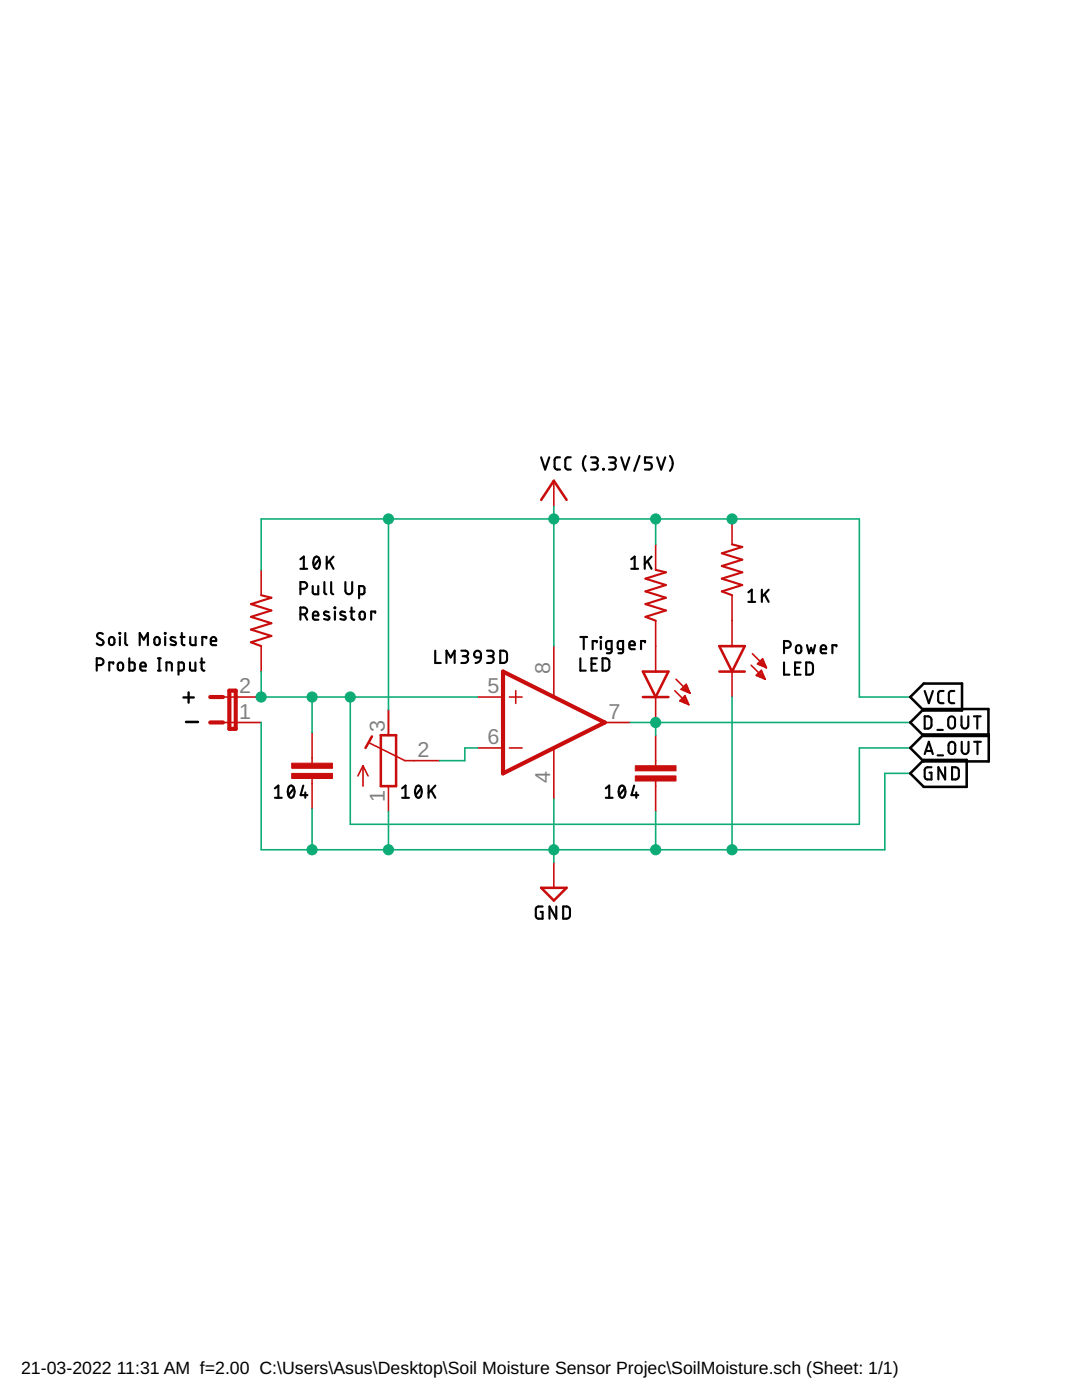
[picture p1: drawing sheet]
<svg xmlns="http://www.w3.org/2000/svg" width="216mm" height="279mm" viewBox="0 0 216 279" stroke-linecap="round" stroke-linejoin="round" font-family="sans-serif">
<path d="M108 99.8l2.5-3.9 2.6 3.9M128.3 134h5.1l-2.6 5.1zM128.3 139.1h5.1M143.5 134h5.1M143.5 128.9h5.1l-2.5 5.1zM74.2 147l-1.3 2.3M76 146.7h3v10.2h-3zM108 177.2h5.1l-2.6 2.5z" fill="none" stroke="#c90d0c" stroke-width=".51"/>
<g fill="none" stroke="#c90d0c" stroke-width=".32">
<path d="M110.5 95.9v5.1M52.1 113.7v5.1M130.8 108.6v5.1M146.1 103.6v5M146.1 118.8v10.1M44.5 139.1h7.6M52.1 128.9v5.1M95.3 139.1h5.1M101.6 139.1h2.6M102.9 137.8v2.6M110.5 128.9v10.2M130.8 123.9v10.1"/>
<path d="M130.8 139.1v5.1M134.6 137.8l2.8 2.8M134.9 135.6l2.8 2.7M135.7 139.9l1-1 .7 1.7zM135.8 139.7h1.3M135.9 137.6l1-1 .8 1.7M135.9 137.6l1.8 .7M135.9 137.6h1.5M136.1 139.5h.8M136.2 137.3h1M136.3 139.2h.5M136.5 137h.6"/>
<path d="M136.5 137.8h1M136.6 138.9h.1M136.8 136.8h.2M137.1 138.1h.5M146.1 134v5.1M149.9 132.8l2.8 2.8M150.1 130.5l2.8 2.8M150.9 134.8l1-1 .8 1.8zM151 134.8h1.4M151.1 134.6h1.2M151.2 132.5l1-1 .7 1.8zM151.3 132.4h1.2"/>
<path d="M151.4 134.3h.7M151.5 132.7h1.2M151.6 132.1h.8M151.6 135.1h.9M151.7 134h.3M151.8 131.8h.5M152.1 131.6h.1M152.1 132.9h.7M152.3 135.4h.3M152.8 133.2h.1M44.5 144.2h7.6M62.3 146.2v6.1"/>
<path d="M62.3 155.4v6.1M72.4 152.8v4.1M72.4 152.8l-1 2.1M72.4 152.8l1 2.1M73.7 148.3l7.1 3.5h6.9M77.5 141.6v5.1M77.5 156.9v5.1M95.3 149.3h5.1M101.6 149.3h2.6M110.5 149.3v10.1M120.7 144.2h5.1M130.8 146.7v6.1"/>
<path d="M130.8 155.9v6.1M136 140h1.2M136.7 140.3h.6M137.3 140.6h.1M110.5 172.1v5.1"/>
</g>
<g fill="#c90d0c" stroke="#c90d0c" stroke-width=".2">
<path d="M58.2 154.3h8.1v1.1h-8.1z"/>
<path d="M58.2 152.3h8.1v1h-8.1z"/>
<path d="M126.8 154.9h8.1v1h-8.1z"/>
<path d="M126.8 152.8h8.1v1h-8.1z"/>
</g>
<path d="M52.1 118.8l2 .5-4 1.3 4 1.2-4 1.3 4 1.3-4 1.2 4 1.3-4 1.3 2 .7M130.8 113.7l2.1 .5-4.1 1.3 4.1 1.3-4.1 1.2 4.1 1.3-4.1 1.3 4.1 1.2-4.1 1.3 2 .8M146.1 108.6l2 .6-4.1 1.2 4.1 1.3-4.1 1.3 4.1 1.2-4.1 1.3 4.1 1.3-4.1 1.2 2.1 .8" fill="none" stroke="#c90d0c" stroke-width=".42"/>
<path d="M42 139.1h2.5M45.8 137.8h1.2v7.7h-1.2zM100.4 134l20.3 10.2-20.3 10.1zM42 144.2h2.5" fill="none" stroke="#c90d0c" stroke-width=".83"/>
<g fill="none" stroke="#0dab76" stroke-width=".32">
<path d="M52.1 113.7v-10.1h119.4v35.5h10.1M77.5 103.6v38M110.5 101v27.9M130.8 103.6v5M52.1 134v5.1h43.2M62.3 139.1v7.1M69.9 139.1v25.4h101.6v-15.2h10.1M146.1 139.1v30.5M52.1 144.2v25.4h124.5v-15.3h5M95.3 149.3h-2.5v2.5h-5.1M110.5 159.4v12.7M125.8 144.2h55.8"/>
<path d="M130.8 144.2v2.5M62.3 161.5v8.1M77.5 162v7.6M130.8 162v7.6"/>
</g>
<g fill="#0dab76" stroke="#0dab76" stroke-width=".2">
<circle cx="52.1" cy="139.1" r="1.02"/>
<circle cx="62.3" cy="139.1" r="1.02"/>
<circle cx="69.9" cy="139.1" r="1.02"/>
<circle cx="77.5" cy="169.6" r="1.02"/>
<circle cx="110.5" cy="169.6" r="1.02"/>
<circle cx="62.3" cy="169.6" r="1.02"/>
<circle cx="130.8" cy="169.6" r="1.02"/>
<circle cx="146.1" cy="169.6" r="1.02"/>
<circle cx="130.8" cy="144.2" r="1.02"/>
<circle cx="77.5" cy="103.6" r="1.02"/>
<circle cx="110.5" cy="103.6" r="1.02"/>
<circle cx="130.8" cy="103.6" r="1.02"/>
<circle cx="146.1" cy="103.6" r="1.02"/>
</g>
<path d="M36.6 139.2h2.1M37.6 138.2v2" fill="none" stroke="#000" stroke-width=".47"/>
<path d="M181.6 139.1l2.7-2.7h7.7v5.4h-7.7zM37.1 144.1h2.4M181.6 149.3l2.7-2.7h13v5.4h-13zM181.6 154.3l2.7-2.6h8.6v5.3h-8.6zM181.6 144.2l2.7-2.7h12.9v5.4h-12.9z" fill="none" stroke="#000" stroke-width=".51"/>
<g fill="none" stroke="#000" stroke-width=".42">
<path d="M108 91.3l.8 2.4 .8-2.4M111.7 91.3l-.8 .1-.2 .4 .1 1.7 .2 .2h.7M113.9 91.3h-.7l-.4 .5 .1 1.7 .3 .2h.7M116.9 91a2.3 2.3 0 0 0 0 3M117.9 91.3h.9a.54 .54 0 0 1 .5 .5 .54 .54 0 0 1-.5 .6h-.6M118.6 92.4a.68 .68 0 0 1 .7 .6 .68 .68 0 0 1-.7 .7h-.7M120.4 93.6l.1 .1zM121.5 91.3h.8a.54 .54 0 0 1 .6 .5 .54 .54 0 0 1-.6 .6h-.5M122.2 92.4a.68 .68 0 0 1 .7 .6 .68 .68 0 0 1-.7 .7h-.7M124 91.3l.8 2.4 .8-2.4M127.6 91l-1.1 3M130 91.3h-1.3v1.1h.8a.69 .69 0 0 1 .6 .6 .69 .69 0 0 1-.6 .7h-.8"/>
<path d="M131.1 91.3l.8 2.4 .8-2.4M133.7 91a2.3 2.3 0 0 1 0 3M59.9 117.5h.7a.68 .68 0 0 0 .7-.7 .68 .68 0 0 0-.7-.6h-.7v2.4M59.9 111.6l.7-.5v2.4M59.9 113.5h1.4M62.4 117v1.2l.1 .3 .3 .1h.7v-1.6M62.8 111.3a.56 .56 0 0 1 .6-.2 .56 .56 0 0 1 .4 .6 1.4 1.4 0 0 1-.6 1.8 1.47 1.47 0 0 1-.4-2.2zM63.7 111.6l-1.1 1.4M64.7 116.2v2.1l.4 .3M65.2 111.1v2.4M65.7 112l.8 1.5M66.1 116.2v2l.1 .3 .3 .1"/>
<path d="M66.5 111.1l-1.3 1.5M68.9 116.2v1.7a.68 .68 0 0 0 .7 .7 .68 .68 0 0 0 .7-.7v-1.7M71.6 118.6h.7l.4-.3v-.9l-.2-.4h-.9v2.4M126 113.5h1.3M126 111.6l.6-.5v2.4M128.7 111.1v2.4M129.2 112l.8 1.5M130 111.1l-1.3 1.5M149.3 118.2l.7-.5v2.4M152 117.7v2.4M152.6 118.6l.8 1.5M153.4 117.7l-1.4 1.5"/>
<path d="M19.3 132.7h.7a.68 .68 0 0 0 .7-.6 .68 .68 0 0 0-.7-.7h-.7v2.4M20.5 126.5a.61 .61 0 0 0-.9-.1 .61 .61 0 0 0 0 .9l.8 .4a.58 .58 0 0 1 .1 .9 .58 .58 0 0 1-.8 .1l-.4-.3M21.9 127.3l.3-.2 .5 .2 .1 .9a.55 .55 0 0 1-.5 .5 .55 .55 0 0 1-.6-.5zM22.6 132.5v-.3h-.8v1.6M23.6 132.4l.5-.2a.95 .95 0 0 1 .2 1.6h-.6l-.2-.3zM23.8 126.3l.2 .1zM23.9 127.1v1.7M25 126.3v2l.1 .3 .3 .2M25.8 131.4v2.4h.8l.3-.2v-1.1l-.3-.3h-.8M27.9 128.8v-2.5l.8 1.4 .8-1.4v2.5M28 133h1.1a.57 .57 0 0 0-.4-.8 .57 .57 0 0 0-.7 .5l.1 1 1 .1M31.1 127.2l.3-.1a.95 .95 0 0 1 .2 1.6h-.4a.96 .96 0 0 1-.1-1.5z"/>
<path d="M31.5 131.4h.6M31.5 133.8h.6M31.8 131.4v2.4M32.9 126.3l.1 .1zM33 127.1v1.7M33.2 133.8v-1.6l1 .1 .1 1.5M35 127.3l-.8-.2-.2 .4 .2 .3 .8 .3 .1 .3-.1 .3a.89 .89 0 0 1-1-.1M35.6 133.8h.7l.4-.2v-1.1l-.3-.3h-.8v2.4M36 127.1h.8M36.3 126.3v2l.1 .3 .4 .2M37.9 132.2v1.4l.4 .2h.7v-1.6M38 127.1v1.2l.1 .3 .3 .2h.6v-1.7"/>
<path d="M40 132.2h.8M40.2 131.4v2l.2 .3 .4 .1M41.2 127.4v-.3h-.8v1.7M42.1 127.9h1a.57 .57 0 0 0-.3-.8 .57 .57 0 0 0-.7 .6l.1 .9 .9 .2M59.9 122.6h.7a.68 .68 0 0 0 .7-.7 .68 .68 0 0 0-.7-.7h-.7v2.5M60.7 122.6l.6 1.1M62.4 122.9h1.1a.57 .57 0 0 0-.4-.8 .57 .57 0 0 0-.7 .5l.1 .9 1 .2M65.6 122.2l-.7-.1-.3 .3 .3 .3 .8 .4 .1 .2-.1 .3a.89 .89 0 0 1-1-.1M66.8 121.2l.1 .2zM66.8 122v1.7M68.9 122.2l-.8-.1-.2 .3 .2 .3 .8 .4 .1 .2-.1 .3a.89 .89 0 0 1-1-.1M69.9 122h.8"/>
<path d="M70.1 121.2v2.1l.2 .2 .4 .2M71.9 122.2l.5-.2a.91 .91 0 0 1 0 1.7l-.4-.1-.2-.3zM74.9 122.3v-.3h-.8v1.7M86.8 129.9v2.4h1.1M89.1 132.3v-2.4l.8 1.3 .8-1.3v2.4M92.1 129.9h.8a.55 .55 0 0 1 .5 .5 .55 .55 0 0 1-.5 .6h-.6M92.7 131a.68 .68 0 0 1 .7 .6 .68 .68 0 0 1-.7 .7h-.6M94.7 130.2a.68 .68 0 0 1 .8-.3 .68 .68 0 0 1 .5 .6v.7h-.9a.63 .63 0 0 1-.5-.4 .63 .63 0 0 1 .1-.6zM96 131.2l-.1 .3a1.07 1.07 0 0 1-1 .8M97.2 129.9h.8a.55 .55 0 0 1 .5 .5 .55 .55 0 0 1-.5 .6h-.5M97.9 131a.68 .68 0 0 1 .6 .6 .68 .68 0 0 1-.6 .7h-.7M99.8 129.9h.9l.4 .4v1.5l-.4 .5h-.9z"/>
<path d="M115.8 127.1h1.4M115.8 131.4v2.4h1.1M116.5 127.1v2.5M118 132.5h.8M119.1 128.2v-.3h-.8v1.7M119.1 131.4h-1.1v2.4h1.1M119.8 127.1l.2 .2zM119.9 127.9v1.7M120.2 131.4h.9l.5 .5v1.4l-.5 .5h-.9zM122 129.6l-.8-.1-.2-.2-.1-1 .3-.3 .8-.1v2.1l-.2 .3-.7 .1M124.3 129.6l-.8-.1-.2-.2v-1l.2-.3 .8-.1v2.1l-.2 .3-.7 .1M125.6 128.8h1.1a.57 .57 0 0 0-.4-.8 .57 .57 0 0 0-.7 .5l.1 .9 1 .2"/>
<path d="M128.7 128.2v-.3h-.8v1.7M149.3 120.1h1.4M156.4 129.3h.7a.68 .68 0 0 0 .7-.7 .68 .68 0 0 0-.7-.7h-.7v2.5M156.4 132.2v2.4h1.1M158.6 133.3h.9M158.9 128.9l.5-.1a.96 .96 0 0 1 .2 1.5l-.3 .1-.4-.4-.1-.7zM159.7 132.2h-1.1v2.4h1.1M160.9 132.2h.9l.3 .3 .1 .4-.1 1.5a1.19 1.19 0 0 1-1.2 .2zM161 128.8l.4 1.6 .4-1.1 .4 1.1 .4-1.6M163.8 129.6h1a.57 .57 0 0 0-.3-.8 .57 .57 0 0 0-.7 .5l.1 1 .9 .1M166.9 129v-.2h-.8v1.6M184.5 137.9l.8 2.4 .8-2.4"/>
<path d="M188.3 137.9l-.9 .1-.2 .4 .1 1.7 .4 .2h.6M190.4 137.9l-.8 .1-.3 .4 .1 1.6 .3 .3h.7M54.9 157.3l.6-.5v2.4M54.9 159.2h1.3M57.8 156.9l.3-.1a1.51 1.51 0 0 1 .4 2.2 .57 .57 0 0 1-.6 .2 .57 .57 0 0 1-.4-.6l-.1-.9zM58.6 157.3l-1 1.4M60.5 156.8l-.5 1.9h1.3M60.9 158.1v1.1M80.2 159.2h1.4M80.2 157.3l.7-.5v2.4M83.1 157a.56 .56 0 0 1 .6-.2 .56 .56 0 0 1 .4 .6 1.38 1.38 0 0 1-.6 1.8 1.25 1.25 0 0 1-.6-1.8zM84 157.3l-1 1.4"/>
<path d="M85.5 156.8v2.4M86 157.7l.9 1.5M86.9 156.8l-1.4 1.5M120.9 159.2h1.3M120.9 157.3l.7-.5v2.4M123.8 156.9a.69 .69 0 0 1 .8 .1 .69 .69 0 0 1 .2 .7 1.06 1.06 0 0 1-.8 1.5 1.69 1.69 0 0 1-.2-2.3zM124.7 157.3l-1.1 1.4M126.5 156.8l-.5 1.9h1.4M127 158.1v1.1M184.5 143h.9l.4 .4v1.5l-.4 .5h-.9zM184.5 150.5l.8-2.5 .8 2.5M184.7 149.9h1.2"/>
<path d="M185.9 153.1h-.8l-.5 .3-.1 1.6 .2 .5 1.2 .1v-1.4h-.4M187 145.7h1.1M187.1 150.7h1.1M188.6 153.1v2.5l-1.4-2.5v2.5M189.3 143.3a.68 .68 0 0 1 .8-.3 .68 .68 0 0 1 .5 .6v1.1a.68 .68 0 0 1-.7 .7 .68 .68 0 0 1-.7-.7zM189.5 148.2l.4-.2 .6 .3 .1 1.5a.67 .67 0 0 1-.7 .7 .67 .67 0 0 1-.6-.7v-1.3zM190 153.1a1.19 1.19 0 0 1 1.2 .3l.1 .4-.1 1.5-.3 .2-.9 .1zM191.9 143v1.7a.68 .68 0 0 0 .6 .7 .68 .68 0 0 0 .7-.7v-1.7M191.9 148v1.8a.68 .68 0 0 0 .7 .7 .68 .68 0 0 0 .7-.7v-1.8M194.3 143h1.4M194.4 148h1.3M195 143v2.4"/>
<path d="M195.1 148v2.5M108.3 180.9h-1l-.4 .4v1.7l.4 .3h1v-1.3h-.4M111 180.9v2.4l-1.4-2.4v2.4M112.4 180.9h.9l.3 .3 .1 .4-.1 1.5a1.19 1.19 0 0 1-1.2 .2z"/>
</g>
<g font-size="4.3" fill="#808080">
<text x="109.8" y="134.4" transform="rotate(-90 109.8 134.4)">8</text>
<text x="47.7" y="143.5">1</text>
<text x="47.7" y="138.4">2</text>
<text x="97.3" y="138.4">5</text>
<text x="121.4" y="143.5">7</text>
<text x="76.8" y="146" transform="rotate(-90 76.8 146)">3</text>
<text x="97.3" y="148.6">6</text>
<text x="83.3" y="151.1">2</text>
<text x="76.8" y="160" transform="rotate(-90 76.8 160)">1</text>
<text x="109.8" y="156.3" transform="rotate(-90 109.8 156.3)">4</text>
</g>
<g font-size="3.5">
<text x="4.2" y="274.2">21-03-2022</text>
<text x="23.3" y="274.2">11:31 AM f=2.00 C:\Users\Asus\Desktop\Soil Moisture Sensor Projec\SoilMoisture.sch (Sheet: 1/1)</text>
</g>
</svg>
